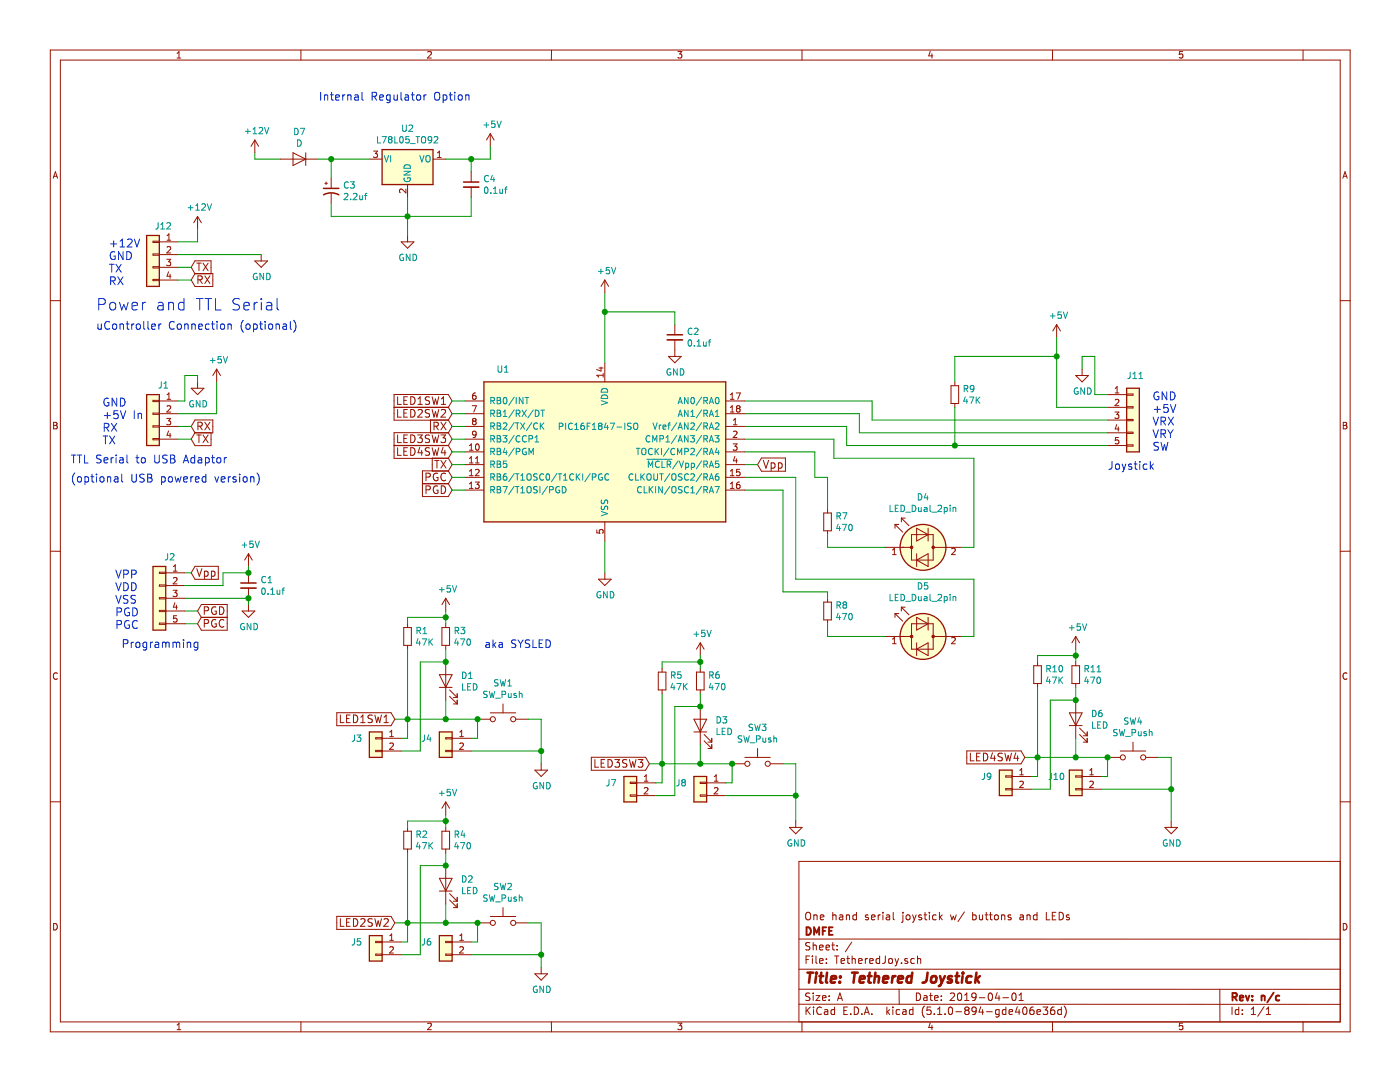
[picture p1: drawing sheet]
EESchema Schematic File Version 5
LIBS:TetheredJoy-cache
EELAYER 29 0
EELAYER END
$Descr A 11000 8500
encoding utf-8
Sheet 1 1
Title "Tethered Joystick"
Date "2019-04-01"
Rev "n/c"
Comp "DMFE"
Comment1 "One hand serial joystick w/ buttons and LEDs"
Comment2 ""
Comment3 ""
Comment4 ""
$EndDescr
$Comp
L MCU_Microchip_PIC16:PIC16F648A-ISO U1
U 1 1
P 4750 3550
F 0 "U1" H 3950 4200 50  0000 C CNN
F 1 "PIC16F1847-ISO" H 4700 3750 50  0000 C CNN
F 2 "Package_SO:SOIC-18W_7.5x11.6mm_P1.27mm" H 4750 3550 50  0001 C CIN
F 3 "http://ww1.microchip.com/downloads/en/DeviceDoc/40300c.pdf" H 4750 3550 50  0001 C CNN
	1    4750 3550
	1    0    0    -1  
$EndComp
$Comp
L Connector_Generic:Conn_01x04 J1
U 1 1
P 1200 3250
F 0 "J1" H 1118 3475 50  0000 C CNN
F 1 "Conn_01x04" H 1118 3476 50  0001 C CNN
F 2 "Connector_PinHeader_2.54mm:PinHeader_1x04_P2.54mm_Vertical" H 1200 3250 50  0001 C CNN
F 3 "~" H 1200 3250 50  0001 C CNN
	1    1200 3250
	-1   0    0    -1  
$EndComp
$Comp
L Connector_Generic:Conn_01x05 J2
U 1 1
P 1250 4700
F 0 "J2" H 1168 5025 50  0000 C CNN
F 1 "Conn_01x05" H 1168 5026 50  0001 C CNN
F 2 "Connector_PinHeader_2.54mm:PinHeader_1x05_P2.54mm_Vertical" H 1250 4700 50  0001 C CNN
F 3 "~" H 1250 4700 50  0001 C CNN
	1    1250 4700
	-1   0    0    -1  
$EndComp
$Comp
L Connector_Generic:Conn_01x05 J11
U 1 1
P 8900 3300
F 0 "J11" H 8850 3650 50  0000 L CNN
F 1 "Conn_01x05" H 8980 3251 50  0001 L CNN
F 2 "Connector_PinHeader_2.54mm:PinHeader_1x05_P2.54mm_Vertical" H 8900 3300 50  0001 C CNN
F 3 "~" H 8900 3300 50  0001 C CNN
	1    8900 3300
	1    0    0    -1  
$EndComp
$Comp
L Device:LED_Dual_2pin D4
U 1 1
P 7250 4300
F 0 "D4" H 7250 4696 50  0000 C CNN
F 1 "LED_Dual_2pin" H 7250 4605 50  0000 C CNN
F 2 "LED_SMD:LED_1206_3216Metric_Pad1.42x1.75mm_HandSolder" H 7250 4300 50  0001 C CNN
F 3 "~" H 7250 4300 50  0001 C CNN
	1    7250 4300
	-1   0    0    -1  
$EndComp
$Comp
L Device:LED_Dual_2pin D5
U 1 1
P 7250 5000
F 0 "D5" H 7250 5396 50  0000 C CNN
F 1 "LED_Dual_2pin" H 7250 5305 50  0000 C CNN
F 2 "LED_SMD:LED_1206_3216Metric_Pad1.42x1.75mm_HandSolder" H 7250 5000 50  0001 C CNN
F 3 "~" H 7250 5000 50  0001 C CNN
	1    7250 5000
	-1   0    0    -1  
$EndComp
$Comp
L Device:R_Small R7
U 1 1
P 6500 4100
F 0 "R7" H 6559 4146 50  0000 L CNN
F 1 "470" H 6559 4055 50  0000 L CNN
F 2 "Resistor_SMD:R_0805_2012Metric_Pad1.15x1.40mm_HandSolder" H 6500 4100 50  0001 C CNN
F 3 "~" H 6500 4100 50  0001 C CNN
	1    6500 4100
	1    0    0    -1  
$EndComp
$Comp
L Device:C_Small C2
U 1 1
P 5300 2650
F 0 "C2" H 5392 2696 50  0000 L CNN
F 1 "0.1uf" H 5392 2605 50  0000 L CNN
F 2 "Capacitor_SMD:C_0805_2012Metric_Pad1.15x1.40mm_HandSolder" H 5300 2650 50  0001 C CNN
F 3 "~" H 5300 2650 50  0001 C CNN
	1    5300 2650
	1    0    0    -1  
$EndComp
Text Notes 800  3500 0    62   ~ 0
GND\n+5V In\nRX\nTX
Text Notes 900  4950 0    62   ~ 0
VPP\nVDD\nVSS\nPGD\nPGC
Text Notes 550  3650 0    62   ~ 0
TTL Serial to USB Adaptor
Text Notes 950  5100 0    62   ~ 0
Programming
Text Notes 8700 3700 0    62   ~ 0
Joystick
Text Notes 9050 3550 0    62   ~ 0
GND\n+5V\nVRX\nVRY\nSW
$Comp
L Device:C_Small C1
U 1 1
P 1950 4600
F 0 "C1" H 2042 4646 50  0000 L CNN
F 1 "0.1uf" H 2042 4555 50  0000 L CNN
F 2 "Capacitor_SMD:C_0805_2012Metric_Pad1.15x1.40mm_HandSolder" H 1950 4600 50  0001 C CNN
F 3 "~" H 1950 4600 50  0001 C CNN
	1    1950 4600
	1    0    0    -1  
$EndComp
$Comp
L power:+5V #PWR09
U 1 1
P 4750 2300
F 0 "#PWR09" H 4750 2150 50  0001 C CNN
F 1 "+5V" H 4765 2473 50  0000 C CNN
F 2 "" H 4750 2300 50  0001 C CNN
F 3 "" H 4750 2300 50  0001 C CNN
	1    4750 2300
	1    0    0    -1  
$EndComp
$Comp
L power:+5V #PWR02
U 1 1
P 1700 3000
F 0 "#PWR02" H 1700 2850 50  0001 C CNN
F 1 "+5V" H 1715 3173 50  0000 C CNN
F 2 "" H 1700 3000 50  0001 C CNN
F 3 "" H 1700 3000 50  0001 C CNN
	1    1700 3000
	1    0    0    -1  
$EndComp
$Comp
L power:GND #PWR010
U 1 1
P 4750 4500
F 0 "#PWR010" H 4750 4250 50  0001 C CNN
F 1 "GND" H 4755 4327 50  0000 C CNN
F 2 "" H 4750 4500 50  0001 C CNN
F 3 "" H 4750 4500 50  0001 C CNN
	1    4750 4500
	1    0    0    -1  
$EndComp
$Comp
L power:GND #PWR011
U 1 1
P 5300 2750
F 0 "#PWR011" H 5300 2500 50  0001 C CNN
F 1 "GND" H 5305 2577 50  0000 C CNN
F 2 "" H 5300 2750 50  0001 C CNN
F 3 "" H 5300 2750 50  0001 C CNN
	1    5300 2750
	1    0    0    -1  
$EndComp
$Comp
L power:GND #PWR016
U 1 1
P 8500 2900
F 0 "#PWR016" H 8500 2650 50  0001 C CNN
F 1 "GND" H 8505 2727 50  0000 C CNN
F 2 "" H 8500 2900 50  0001 C CNN
F 3 "" H 8500 2900 50  0001 C CNN
	1    8500 2900
	1    0    0    -1  
$EndComp
$Comp
L power:+5V #PWR014
U 1 1
P 8300 2650
F 0 "#PWR014" H 8300 2500 50  0001 C CNN
F 1 "+5V" H 8315 2823 50  0000 C CNN
F 2 "" H 8300 2650 50  0001 C CNN
F 3 "" H 8300 2650 50  0001 C CNN
	1    8300 2650
	1    0    0    -1  
$EndComp
Wire Wire Line
	8700 3100 8600 3100
Wire Wire Line
	8600 3100 8600 2800
Wire Wire Line
	8600 2800 8500 2800
Wire Wire Line
	8500 2800 8500 2900
Wire Wire Line
	8700 3200 8300 3200
Wire Wire Line
	8300 3200 8300 2800
Wire Wire Line
	8700 3300 6850 3300
Wire Wire Line
	6850 3300 6850 3150
Wire Wire Line
	6850 3150 5850 3150
Wire Wire Line
	5850 3250 6750 3250
Wire Wire Line
	6750 3250 6750 3400
Wire Wire Line
	6750 3400 8700 3400
Wire Wire Line
	1400 3250 1700 3250
Wire Wire Line
	1700 3250 1700 3000
$Comp
L power:GND #PWR01
U 1 1
P 1550 3000
F 0 "#PWR01" H 1550 2750 50  0001 C CNN
F 1 "GND" H 1555 2827 50  0000 C CNN
F 2 "" H 1550 3000 50  0001 C CNN
F 3 "" H 1550 3000 50  0001 C CNN
	1    1550 3000
	1    0    0    -1  
$EndComp
Wire Wire Line
	1400 3150 1450 3150
Wire Wire Line
	1450 3150 1450 2950
Wire Wire Line
	1450 2950 1550 2950
Wire Wire Line
	1550 2950 1550 3000
Text GLabel 3550 3750 0    60   Input ~ 0
PGC
Wire Wire Line
	3550 3750 3650 3750
Text GLabel 1550 4900 2    60   Input ~ 0
PGC
Text GLabel 3550 3850 0    60   Input ~ 0
PGD
Wire Wire Line
	3550 3850 3650 3850
Text GLabel 1550 4800 2    60   Input ~ 0
PGD
Wire Wire Line
	1450 4900 1550 4900
Wire Wire Line
	1450 4800 1550 4800
$Comp
L power:+5V #PWR03
U 1 1
P 1950 4450
F 0 "#PWR03" H 1950 4300 50  0001 C CNN
F 1 "+5V" H 1965 4623 50  0000 C CNN
F 2 "" H 1950 4450 50  0001 C CNN
F 3 "" H 1950 4450 50  0001 C CNN
	1    1950 4450
	1    0    0    -1  
$EndComp
$Comp
L power:GND #PWR04
U 1 1
P 1950 4750
F 0 "#PWR04" H 1950 4500 50  0001 C CNN
F 1 "GND" H 1955 4577 50  0000 C CNN
F 2 "" H 1950 4750 50  0001 C CNN
F 3 "" H 1950 4750 50  0001 C CNN
	1    1950 4750
	1    0    0    -1  
$EndComp
Wire Wire Line
	1950 4750 1950 4700
Wire Wire Line
	1950 4500 1950 4450
Wire Wire Line
	1450 4700 1950 4700
Connection ~ 1950 4700
Wire Wire Line
	1450 4600 1750 4600
Wire Wire Line
	1750 4600 1750 4500
Wire Wire Line
	1750 4500 1950 4500
Connection ~ 1950 4500
Text GLabel 5950 3650 2    62   Input ~ 0
Vpp
Wire Wire Line
	5950 3650 5850 3650
Text GLabel 1500 4500 2    60   Input ~ 0
Vpp
Wire Wire Line
	1500 4500 1450 4500
Wire Wire Line
	4750 2850 4750 2450
Wire Wire Line
	5300 2550 5300 2450
Wire Wire Line
	5300 2450 4750 2450
Connection ~ 4750 2450
Wire Wire Line
	4750 2450 4750 2300
Wire Wire Line
	4750 4250 4750 4500
Text GLabel 3550 3650 0    60   Input ~ 0
TX
Wire Wire Line
	3550 3650 3650 3650
Text GLabel 1500 3450 2    60   Input ~ 0
TX
Wire Wire Line
	1500 3450 1400 3450
Text GLabel 1500 3350 2    60   Input ~ 0
RX
Wire Wire Line
	1500 3350 1400 3350
Text GLabel 3550 3350 0    60   Input ~ 0
RX
Wire Wire Line
	3550 3350 3650 3350
Wire Wire Line
	5850 3350 6650 3350
Wire Wire Line
	6650 3350 6650 3500
Wire Wire Line
	6650 3500 7500 3500
$Comp
L Device:R_Small R8
U 1 1
P 6500 4800
F 0 "R8" H 6559 4846 50  0000 L CNN
F 1 "470" H 6559 4755 50  0000 L CNN
F 2 "Resistor_SMD:R_0805_2012Metric_Pad1.15x1.40mm_HandSolder" H 6500 4800 50  0001 C CNN
F 3 "~" H 6500 4800 50  0001 C CNN
	1    6500 4800
	1    0    0    -1  
$EndComp
Wire Wire Line
	5850 3450 6550 3450
Wire Wire Line
	6550 3450 6550 3600
Wire Wire Line
	6550 3600 7650 3600
Wire Wire Line
	7650 3600 7650 4300
Wire Wire Line
	7650 4300 7550 4300
Wire Wire Line
	6950 4300 6500 4300
Wire Wire Line
	6500 4300 6500 4200
Wire Wire Line
	6950 5000 6500 5000
Wire Wire Line
	6500 5000 6500 4900
Wire Wire Line
	6500 4000 6500 3750
Wire Wire Line
	6500 3750 6400 3750
Wire Wire Line
	6400 3750 6400 3550
Wire Wire Line
	6400 3550 5850 3550
Wire Wire Line
	5850 3750 6250 3750
Wire Wire Line
	6250 3750 6250 4550
Wire Wire Line
	6250 4550 7650 4550
Wire Wire Line
	7650 4550 7650 5000
Wire Wire Line
	7650 5000 7550 5000
Wire Wire Line
	6500 4650 6500 4700
Wire Wire Line
	6500 4650 6150 4650
Wire Wire Line
	6150 4650 6150 3850
Wire Wire Line
	6150 3850 5850 3850
$Comp
L Device:R_Small R9
U 1 1
P 7500 3100
F 0 "R9" H 7559 3146 50  0000 L CNN
F 1 "47K" H 7559 3055 50  0000 L CNN
F 2 "Resistor_SMD:R_0805_2012Metric_Pad1.15x1.40mm_HandSolder" H 7500 3100 50  0001 C CNN
F 3 "~" H 7500 3100 50  0001 C CNN
	1    7500 3100
	1    0    0    -1  
$EndComp
Wire Wire Line
	8300 2800 7500 2800
Wire Wire Line
	7500 2800 7500 3000
Connection ~ 8300 2800
Wire Wire Line
	8300 2800 8300 2650
Wire Wire Line
	7500 3200 7500 3500
Connection ~ 7500 3500
Wire Wire Line
	7500 3500 8700 3500
Text GLabel 3550 3150 0    60   Input ~ 0
LED1SW1
Text GLabel 3550 3250 0    60   Input ~ 0
LED2SW2
Text GLabel 3550 3450 0    60   Input ~ 0
LED3SW3
Text GLabel 3550 3550 0    60   Input ~ 0
LED4SW4
Wire Wire Line
	3550 3150 3650 3150
Wire Wire Line
	3550 3250 3650 3250
Wire Wire Line
	3550 3450 3650 3450
Wire Wire Line
	3550 3550 3650 3550
$Comp
L Device:LED D1
U 1 1
P 3500 5350
F 0 "D1" V 3539 5233 50  0000 R CNN
F 1 "LED" V 3448 5233 50  0000 R CNN
F 2 "LED_SMD:LED_1206_3216Metric_Pad1.42x1.75mm_HandSolder" H 3500 5350 50  0001 C CNN
F 3 "~" H 3500 5350 50  0001 C CNN
	1    3500 5350
	0    -1   -1   0   
$EndComp
$Comp
L Switch:SW_Push SW1
U 1 1
P 3950 5650
F 0 "SW1" H 3950 5935 50  0000 C CNN
F 1 "SW_Push" H 3950 5844 50  0000 C CNN
F 2 "Button_Switch_SMD:SW_SPST_PTS645" H 3950 5850 50  0001 C CNN
F 3 "~" H 3950 5850 50  0001 C CNN
	1    3950 5650
	1    0    0    -1  
$EndComp
$Comp
L Device:R_Small R3
U 1 1
P 3500 5000
F 0 "R3" H 3559 5046 50  0000 L CNN
F 1 "470" H 3559 4955 50  0000 L CNN
F 2 "Resistor_SMD:R_0805_2012Metric_Pad1.15x1.40mm_HandSolder" H 3500 5000 50  0001 C CNN
F 3 "~" H 3500 5000 50  0001 C CNN
	1    3500 5000
	1    0    0    -1  
$EndComp
$Comp
L Device:R_Small R1
U 1 1
P 3200 5000
F 0 "R1" H 3259 5046 50  0000 L CNN
F 1 "47K" H 3259 4955 50  0000 L CNN
F 2 "Resistor_SMD:R_0805_2012Metric_Pad1.15x1.40mm_HandSolder" H 3200 5000 50  0001 C CNN
F 3 "~" H 3200 5000 50  0001 C CNN
	1    3200 5000
	1    0    0    -1  
$EndComp
$Comp
L power:+5V #PWR05
U 1 1
P 3500 4800
F 0 "#PWR05" H 3500 4650 50  0001 C CNN
F 1 "+5V" H 3515 4973 50  0000 C CNN
F 2 "" H 3500 4800 50  0001 C CNN
F 3 "" H 3500 4800 50  0001 C CNN
	1    3500 4800
	1    0    0    -1  
$EndComp
Wire Wire Line
	3500 4800 3500 4850
Wire Wire Line
	3500 5100 3500 5200
Wire Wire Line
	3200 4900 3200 4850
Wire Wire Line
	3200 4850 3500 4850
Connection ~ 3500 4850
Wire Wire Line
	3500 4850 3500 4900
Wire Wire Line
	3750 5650 3500 5650
Wire Wire Line
	3200 5650 3200 5100
Wire Wire Line
	3500 5500 3500 5650
Connection ~ 3500 5650
Wire Wire Line
	3500 5650 3200 5650
$Comp
L power:GND #PWR07
U 1 1
P 4250 6000
F 0 "#PWR07" H 4250 5750 50  0001 C CNN
F 1 "GND" H 4255 5827 50  0000 C CNN
F 2 "" H 4250 6000 50  0001 C CNN
F 3 "" H 4250 6000 50  0001 C CNN
	1    4250 6000
	1    0    0    -1  
$EndComp
Wire Wire Line
	4250 6000 4250 5900
Wire Wire Line
	4250 5650 4150 5650
Text GLabel 3100 5650 0    60   Input ~ 0
LED1SW1
Wire Wire Line
	3100 5650 3200 5650
Connection ~ 3200 5650
$Comp
L Device:LED D2
U 1 1
P 3500 6950
F 0 "D2" V 3539 6833 50  0000 R CNN
F 1 "LED" V 3448 6833 50  0000 R CNN
F 2 "LED_SMD:LED_1206_3216Metric_Pad1.42x1.75mm_HandSolder" H 3500 6950 50  0001 C CNN
F 3 "~" H 3500 6950 50  0001 C CNN
	1    3500 6950
	0    -1   -1   0   
$EndComp
$Comp
L Switch:SW_Push SW2
U 1 1
P 3950 7250
F 0 "SW2" H 3950 7535 50  0000 C CNN
F 1 "SW_Push" H 3950 7444 50  0000 C CNN
F 2 "Button_Switch_SMD:SW_SPST_PTS645" H 3950 7450 50  0001 C CNN
F 3 "~" H 3950 7450 50  0001 C CNN
	1    3950 7250
	1    0    0    -1  
$EndComp
$Comp
L Device:R_Small R4
U 1 1
P 3500 6600
F 0 "R4" H 3559 6646 50  0000 L CNN
F 1 "470" H 3559 6555 50  0000 L CNN
F 2 "Resistor_SMD:R_0805_2012Metric_Pad1.15x1.40mm_HandSolder" H 3500 6600 50  0001 C CNN
F 3 "~" H 3500 6600 50  0001 C CNN
	1    3500 6600
	1    0    0    -1  
$EndComp
$Comp
L Device:R_Small R2
U 1 1
P 3200 6600
F 0 "R2" H 3259 6646 50  0000 L CNN
F 1 "47K" H 3259 6555 50  0000 L CNN
F 2 "Resistor_SMD:R_0805_2012Metric_Pad1.15x1.40mm_HandSolder" H 3200 6600 50  0001 C CNN
F 3 "~" H 3200 6600 50  0001 C CNN
	1    3200 6600
	1    0    0    -1  
$EndComp
$Comp
L power:+5V #PWR06
U 1 1
P 3500 6400
F 0 "#PWR06" H 3500 6250 50  0001 C CNN
F 1 "+5V" H 3515 6573 50  0000 C CNN
F 2 "" H 3500 6400 50  0001 C CNN
F 3 "" H 3500 6400 50  0001 C CNN
	1    3500 6400
	1    0    0    -1  
$EndComp
Wire Wire Line
	3500 6400 3500 6450
Wire Wire Line
	3500 6700 3500 6800
Wire Wire Line
	3200 6500 3200 6450
Wire Wire Line
	3200 6450 3500 6450
Connection ~ 3500 6450
Wire Wire Line
	3500 6450 3500 6500
Wire Wire Line
	3750 7250 3500 7250
Wire Wire Line
	3200 7250 3200 6700
Wire Wire Line
	3500 7100 3500 7250
Connection ~ 3500 7250
Wire Wire Line
	3500 7250 3200 7250
$Comp
L power:GND #PWR08
U 1 1
P 4250 7600
F 0 "#PWR08" H 4250 7350 50  0001 C CNN
F 1 "GND" H 4255 7427 50  0000 C CNN
F 2 "" H 4250 7600 50  0001 C CNN
F 3 "" H 4250 7600 50  0001 C CNN
	1    4250 7600
	1    0    0    -1  
$EndComp
Wire Wire Line
	4250 7600 4250 7500
Wire Wire Line
	4250 7250 4150 7250
Text GLabel 3100 7250 0    60   Input ~ 0
LED2SW2
Wire Wire Line
	3100 7250 3200 7250
Connection ~ 3200 7250
$Comp
L Device:LED D3
U 1 1
P 5500 5700
F 0 "D3" V 5539 5583 50  0000 R CNN
F 1 "LED" V 5448 5583 50  0000 R CNN
F 2 "LED_SMD:LED_1206_3216Metric_Pad1.42x1.75mm_HandSolder" H 5500 5700 50  0001 C CNN
F 3 "~" H 5500 5700 50  0001 C CNN
	1    5500 5700
	0    -1   -1   0   
$EndComp
$Comp
L Switch:SW_Push SW3
U 1 1
P 5950 6000
F 0 "SW3" H 5950 6285 50  0000 C CNN
F 1 "SW_Push" H 5950 6194 50  0000 C CNN
F 2 "Button_Switch_SMD:SW_SPST_PTS645" H 5950 6200 50  0001 C CNN
F 3 "~" H 5950 6200 50  0001 C CNN
	1    5950 6000
	1    0    0    -1  
$EndComp
$Comp
L Device:R_Small R6
U 1 1
P 5500 5350
F 0 "R6" H 5559 5396 50  0000 L CNN
F 1 "470" H 5559 5305 50  0000 L CNN
F 2 "Resistor_SMD:R_0805_2012Metric_Pad1.15x1.40mm_HandSolder" H 5500 5350 50  0001 C CNN
F 3 "~" H 5500 5350 50  0001 C CNN
	1    5500 5350
	1    0    0    -1  
$EndComp
$Comp
L Device:R_Small R5
U 1 1
P 5200 5350
F 0 "R5" H 5259 5396 50  0000 L CNN
F 1 "47K" H 5259 5305 50  0000 L CNN
F 2 "Resistor_SMD:R_0805_2012Metric_Pad1.15x1.40mm_HandSolder" H 5200 5350 50  0001 C CNN
F 3 "~" H 5200 5350 50  0001 C CNN
	1    5200 5350
	1    0    0    -1  
$EndComp
$Comp
L power:+5V #PWR012
U 1 1
P 5500 5150
F 0 "#PWR012" H 5500 5000 50  0001 C CNN
F 1 "+5V" H 5515 5323 50  0000 C CNN
F 2 "" H 5500 5150 50  0001 C CNN
F 3 "" H 5500 5150 50  0001 C CNN
	1    5500 5150
	1    0    0    -1  
$EndComp
Wire Wire Line
	5500 5150 5500 5200
Wire Wire Line
	5500 5450 5500 5550
Wire Wire Line
	5200 5250 5200 5200
Wire Wire Line
	5200 5200 5500 5200
Connection ~ 5500 5200
Wire Wire Line
	5500 5200 5500 5250
Wire Wire Line
	5750 6000 5500 6000
Wire Wire Line
	5200 6000 5200 5450
Wire Wire Line
	5500 5850 5500 6000
Connection ~ 5500 6000
Wire Wire Line
	5500 6000 5200 6000
$Comp
L power:GND #PWR013
U 1 1
P 6250 6450
F 0 "#PWR013" H 6250 6200 50  0001 C CNN
F 1 "GND" H 6255 6277 50  0000 C CNN
F 2 "" H 6250 6450 50  0001 C CNN
F 3 "" H 6250 6450 50  0001 C CNN
	1    6250 6450
	1    0    0    -1  
$EndComp
Wire Wire Line
	6250 6450 6250 6250
Wire Wire Line
	6250 6000 6150 6000
Text GLabel 5100 6000 0    60   Input ~ 0
LED3SW3
Wire Wire Line
	5100 6000 5200 6000
Connection ~ 5200 6000
$Comp
L Device:LED D6
U 1 1
P 8450 5650
F 0 "D6" V 8489 5533 50  0000 R CNN
F 1 "LED" V 8398 5533 50  0000 R CNN
F 2 "LED_SMD:LED_1206_3216Metric_Pad1.42x1.75mm_HandSolder" H 8450 5650 50  0001 C CNN
F 3 "~" H 8450 5650 50  0001 C CNN
	1    8450 5650
	0    -1   -1   0   
$EndComp
$Comp
L Switch:SW_Push SW4
U 1 1
P 8900 5950
F 0 "SW4" H 8900 6235 50  0000 C CNN
F 1 "SW_Push" H 8900 6144 50  0000 C CNN
F 2 "Button_Switch_SMD:SW_SPST_PTS645" H 8900 6150 50  0001 C CNN
F 3 "~" H 8900 6150 50  0001 C CNN
	1    8900 5950
	1    0    0    -1  
$EndComp
$Comp
L Device:R_Small R11
U 1 1
P 8450 5300
F 0 "R11" H 8509 5346 50  0000 L CNN
F 1 "470" H 8509 5255 50  0000 L CNN
F 2 "Resistor_SMD:R_0805_2012Metric_Pad1.15x1.40mm_HandSolder" H 8450 5300 50  0001 C CNN
F 3 "~" H 8450 5300 50  0001 C CNN
	1    8450 5300
	1    0    0    -1  
$EndComp
$Comp
L Device:R_Small R10
U 1 1
P 8150 5300
F 0 "R10" H 8209 5346 50  0000 L CNN
F 1 "47K" H 8209 5255 50  0000 L CNN
F 2 "Resistor_SMD:R_0805_2012Metric_Pad1.15x1.40mm_HandSolder" H 8150 5300 50  0001 C CNN
F 3 "~" H 8150 5300 50  0001 C CNN
	1    8150 5300
	1    0    0    -1  
$EndComp
$Comp
L power:+5V #PWR015
U 1 1
P 8450 5100
F 0 "#PWR015" H 8450 4950 50  0001 C CNN
F 1 "+5V" H 8465 5273 50  0000 C CNN
F 2 "" H 8450 5100 50  0001 C CNN
F 3 "" H 8450 5100 50  0001 C CNN
	1    8450 5100
	1    0    0    -1  
$EndComp
Wire Wire Line
	8450 5100 8450 5150
Wire Wire Line
	8450 5400 8450 5500
Wire Wire Line
	8150 5200 8150 5150
Wire Wire Line
	8150 5150 8450 5150
Connection ~ 8450 5150
Wire Wire Line
	8450 5150 8450 5200
Wire Wire Line
	8700 5950 8450 5950
Wire Wire Line
	8150 5950 8150 5400
Wire Wire Line
	8450 5800 8450 5950
Connection ~ 8450 5950
Wire Wire Line
	8450 5950 8150 5950
$Comp
L power:GND #PWR017
U 1 1
P 9200 6450
F 0 "#PWR017" H 9200 6200 50  0001 C CNN
F 1 "GND" H 9205 6277 50  0000 C CNN
F 2 "" H 9200 6450 50  0001 C CNN
F 3 "" H 9200 6450 50  0001 C CNN
	1    9200 6450
	1    0    0    -1  
$EndComp
Wire Wire Line
	9200 6450 9200 6200
Wire Wire Line
	9200 5950 9100 5950
Text GLabel 8050 5950 0    60   Input ~ 0
LED4SW4
Wire Wire Line
	8050 5950 8150 5950
Connection ~ 8150 5950
$Comp
L Connector_Generic:Conn_01x02 J4
U 1 1
P 3500 5800
F 0 "J4" H 3650 5800 50  0000 C CNN
F 1 "Conn_01x02" H 3418 5926 50  0001 C CNN
F 2 "Connector_PinHeader_2.54mm:PinHeader_1x02_P2.54mm_Vertical" H 3500 5800 50  0001 C CNN
F 3 "~" H 3500 5800 50  0001 C CNN
	1    3500 5800
	-1   0    0    -1  
$EndComp
Wire Wire Line
	3700 5900 4250 5900
Connection ~ 4250 5900
Wire Wire Line
	4250 5900 4250 5650
Wire Wire Line
	3700 5800 3750 5800
Wire Wire Line
	3750 5800 3750 5650
Connection ~ 3750 5650
$Comp
L Connector_Generic:Conn_01x02 J6
U 1 1
P 3500 7400
F 0 "J6" H 3650 7400 50  0000 C CNN
F 1 "Conn_01x02" H 3418 7526 50  0001 C CNN
F 2 "Connector_PinHeader_2.54mm:PinHeader_1x02_P2.54mm_Vertical" H 3500 7400 50  0001 C CNN
F 3 "~" H 3500 7400 50  0001 C CNN
	1    3500 7400
	-1   0    0    -1  
$EndComp
$Comp
L Connector_Generic:Conn_01x02 J8
U 1 1
P 5500 6150
F 0 "J8" H 5650 6150 50  0000 C CNN
F 1 "Conn_01x02" H 5418 6276 50  0001 C CNN
F 2 "Connector_PinHeader_2.54mm:PinHeader_1x02_P2.54mm_Vertical" H 5500 6150 50  0001 C CNN
F 3 "~" H 5500 6150 50  0001 C CNN
	1    5500 6150
	-1   0    0    -1  
$EndComp
$Comp
L Connector_Generic:Conn_01x02 J10
U 1 1
P 8450 6100
F 0 "J10" H 8600 6100 50  0000 C CNN
F 1 "Conn_01x02" H 8368 6226 50  0001 C CNN
F 2 "Connector_PinHeader_2.54mm:PinHeader_1x02_P2.54mm_Vertical" H 8450 6100 50  0001 C CNN
F 3 "~" H 8450 6100 50  0001 C CNN
	1    8450 6100
	-1   0    0    -1  
$EndComp
Wire Wire Line
	3700 7500 4250 7500
Connection ~ 4250 7500
Wire Wire Line
	4250 7500 4250 7250
Wire Wire Line
	3700 7400 3750 7400
Wire Wire Line
	3750 7400 3750 7250
Connection ~ 3750 7250
Wire Wire Line
	5700 6250 6250 6250
Connection ~ 6250 6250
Wire Wire Line
	6250 6250 6250 6000
Wire Wire Line
	5700 6150 5750 6150
Wire Wire Line
	5750 6150 5750 6000
Connection ~ 5750 6000
Wire Wire Line
	8650 6200 9200 6200
Connection ~ 9200 6200
Wire Wire Line
	9200 6200 9200 5950
Wire Wire Line
	8650 6100 8700 6100
Wire Wire Line
	8700 6100 8700 5950
Connection ~ 8700 5950
$Comp
L Connector_Generic:Conn_01x02 J3
U 1 1
P 2950 5800
F 0 "J3" H 3100 5800 50  0000 C CNN
F 1 "Conn_01x02" H 2868 5926 50  0001 C CNN
F 2 "Connector_PinHeader_2.54mm:PinHeader_1x02_P2.54mm_Vertical" H 2950 5800 50  0001 C CNN
F 3 "~" H 2950 5800 50  0001 C CNN
	1    2950 5800
	-1   0    0    -1  
$EndComp
$Comp
L Connector_Generic:Conn_01x02 J5
U 1 1
P 2950 7400
F 0 "J5" H 3100 7400 50  0000 C CNN
F 1 "Conn_01x02" H 2868 7526 50  0001 C CNN
F 2 "Connector_PinHeader_2.54mm:PinHeader_1x02_P2.54mm_Vertical" H 2950 7400 50  0001 C CNN
F 3 "~" H 2950 7400 50  0001 C CNN
	1    2950 7400
	-1   0    0    -1  
$EndComp
$Comp
L Connector_Generic:Conn_01x02 J7
U 1 1
P 4950 6150
F 0 "J7" H 5100 6150 50  0000 C CNN
F 1 "Conn_01x02" H 4868 6276 50  0001 C CNN
F 2 "Connector_PinHeader_2.54mm:PinHeader_1x02_P2.54mm_Vertical" H 4950 6150 50  0001 C CNN
F 3 "~" H 4950 6150 50  0001 C CNN
	1    4950 6150
	-1   0    0    -1  
$EndComp
$Comp
L Connector_Generic:Conn_01x02 J9
U 1 1
P 7900 6100
F 0 "J9" H 8050 6100 50  0000 C CNN
F 1 "Conn_01x02" H 7818 6226 50  0001 C CNN
F 2 "Connector_PinHeader_2.54mm:PinHeader_1x02_P2.54mm_Vertical" H 7900 6100 50  0001 C CNN
F 3 "~" H 7900 6100 50  0001 C CNN
	1    7900 6100
	-1   0    0    -1  
$EndComp
Wire Wire Line
	3150 5800 3200 5800
Wire Wire Line
	3200 5800 3200 5650
Wire Wire Line
	3150 5900 3300 5900
Wire Wire Line
	3300 5900 3300 5200
Wire Wire Line
	3300 5200 3500 5200
Connection ~ 3500 5200
Wire Wire Line
	3150 7400 3200 7400
Wire Wire Line
	3200 7400 3200 7250
Wire Wire Line
	3150 7500 3300 7500
Wire Wire Line
	3300 7500 3300 6800
Wire Wire Line
	3300 6800 3500 6800
Connection ~ 3500 6800
Wire Wire Line
	5150 6150 5200 6150
Wire Wire Line
	5200 6150 5200 6000
Wire Wire Line
	5150 6250 5300 6250
Wire Wire Line
	5300 6250 5300 5550
Wire Wire Line
	5300 5550 5500 5550
Connection ~ 5500 5550
Wire Wire Line
	8100 6100 8150 6100
Wire Wire Line
	8150 6100 8150 5950
Wire Wire Line
	8100 6200 8250 6200
Wire Wire Line
	8250 6200 8250 5500
Wire Wire Line
	8250 5500 8450 5500
Connection ~ 8450 5500
Text Notes 3800 5100 0    60   ~ 0
aka SYSLED
$Comp
L Regulator_Linear:L78L05_TO92 U2
U 1 1
P 3200 1250
F 0 "U2" H 3200 1492 50  0000 C CNN
F 1 "L78L05_TO92" H 3200 1401 50  0000 C CNN
F 2 "Package_TO_SOT_THT:TO-92_Inline" H 3200 1475 50  0001 C CIN
F 3 "http://www.st.com/content/ccc/resource/technical/document/datasheet/15/55/e5/aa/23/5b/43/fd/CD00000446.pdf/files/CD00000446.pdf/jcr:content/translations/en.CD00000446.pdf" H 3200 1200 50  0001 C CNN
	1    3200 1250
	1    0    0    -1  
$EndComp
$Comp
L Device:C_Small C4
U 1 1
P 3700 1450
F 0 "C4" H 3792 1496 50  0000 L CNN
F 1 "0.1uf" H 3792 1405 50  0000 L CNN
F 2 "Capacitor_SMD:C_0805_2012Metric_Pad1.15x1.40mm_HandSolder" H 3700 1450 50  0001 C CNN
F 3 "~" H 3700 1450 50  0001 C CNN
	1    3700 1450
	1    0    0    -1  
$EndComp
$Comp
L Device:CP1_Small C3
U 1 1
P 2600 1500
F 0 "C3" H 2691 1546 50  0000 L CNN
F 1 "2.2uf" H 2691 1455 50  0000 L CNN
F 2 "Capacitor_THT:CP_Radial_D4.0mm_P2.00mm" H 2600 1500 50  0001 C CNN
F 3 "~" H 2600 1500 50  0001 C CNN
	1    2600 1500
	1    0    0    -1  
$EndComp
$Comp
L Device:D D7
U 1 1
P 2350 1250
F 0 "D7" H 2350 1466 50  0000 C CNN
F 1 "D" H 2350 1375 50  0000 C CNN
F 2 "Diode_SMD:D_SMA_Handsoldering" H 2350 1250 50  0001 C CNN
F 3 "~" H 2350 1250 50  0001 C CNN
	1    2350 1250
	-1   0    0    -1  
$EndComp
$Comp
L power:GND #PWR021
U 1 1
P 3200 1850
F 0 "#PWR021" H 3200 1600 50  0001 C CNN
F 1 "GND" H 3205 1677 50  0000 C CNN
F 2 "" H 3200 1850 50  0001 C CNN
F 3 "" H 3200 1850 50  0001 C CNN
	1    3200 1850
	1    0    0    -1  
$EndComp
$Comp
L power:+5V #PWR022
U 1 1
P 3850 1150
F 0 "#PWR022" H 3850 1000 50  0001 C CNN
F 1 "+5V" H 3865 1323 50  0000 C CNN
F 2 "" H 3850 1150 50  0001 C CNN
F 3 "" H 3850 1150 50  0001 C CNN
	1    3850 1150
	1    0    0    -1  
$EndComp
Wire Wire Line
	3200 1850 3200 1700
Wire Wire Line
	2600 1600 2600 1700
Wire Wire Line
	2600 1700 3200 1700
Connection ~ 3200 1700
Wire Wire Line
	3200 1700 3200 1550
Wire Wire Line
	3700 1550 3700 1700
Wire Wire Line
	3700 1700 3200 1700
Wire Wire Line
	3850 1250 3850 1150
Wire Wire Line
	3500 1250 3700 1250
Wire Wire Line
	3700 1350 3700 1250
Connection ~ 3700 1250
Wire Wire Line
	3700 1250 3850 1250
Wire Wire Line
	2500 1250 2600 1250
Wire Wire Line
	2600 1400 2600 1250
Connection ~ 2600 1250
Wire Wire Line
	2600 1250 2900 1250
$Comp
L power:+12V #PWR019
U 1 1
P 2000 1200
F 0 "#PWR019" H 2000 1050 50  0001 C CNN
F 1 "+12V" H 2015 1373 50  0000 C CNN
F 2 "" H 2000 1200 50  0001 C CNN
F 3 "" H 2000 1200 50  0001 C CNN
	1    2000 1200
	1    0    0    -1  
$EndComp
Wire Wire Line
	2000 1200 2000 1250
Wire Wire Line
	2000 1250 2200 1250
$Comp
L Connector_Generic:Conn_01x04 J12
U 1 1
P 1200 2000
F 0 "J12" H 1118 2225 50  0000 C CNN
F 1 "Conn_01x04" H 1118 2226 50  0001 C CNN
F 2 "Connector_PinHeader_2.54mm:PinHeader_1x04_P2.54mm_Vertical" H 1200 2000 50  0001 C CNN
F 3 "~" H 1200 2000 50  0001 C CNN
	1    1200 2000
	-1   0    0    -1  
$EndComp
$Comp
L power:+12V #PWR018
U 1 1
P 1550 1800
F 0 "#PWR018" H 1550 1650 50  0001 C CNN
F 1 "+12V" H 1565 1973 50  0000 C CNN
F 2 "" H 1550 1800 50  0001 C CNN
F 3 "" H 1550 1800 50  0001 C CNN
	1    1550 1800
	1    0    0    -1  
$EndComp
$Comp
L power:GND #PWR020
U 1 1
P 2050 2000
F 0 "#PWR020" H 2050 1750 50  0001 C CNN
F 1 "GND" H 2055 1827 50  0000 C CNN
F 2 "" H 2050 2000 50  0001 C CNN
F 3 "" H 2050 2000 50  0001 C CNN
	1    2050 2000
	1    0    0    -1  
$EndComp
Wire Wire Line
	1400 1900 1550 1900
Wire Wire Line
	1550 1900 1550 1800
Wire Wire Line
	1400 2000 2050 2000
Text GLabel 1500 2200 2    60   Input ~ 0
RX
Text GLabel 1500 2100 2    60   Input ~ 0
TX
Wire Wire Line
	1500 2100 1400 2100
Wire Wire Line
	1400 2200 1500 2200
Text Notes 850  2250 0    62   ~ 0
+12V\nGND\nTX\nRX
Text Notes 750  2450 0    90   ~ 0
Power and TTL Serial
Text Notes 750  2600 0    62   ~ 0
uController Connection (optional)
Text Notes 550  3800 0    62   ~ 0
(optional USB powered version)
Text Notes 2500 800  0    62   ~ 0
Internal Regulator Option
$EndSCHEMATC
